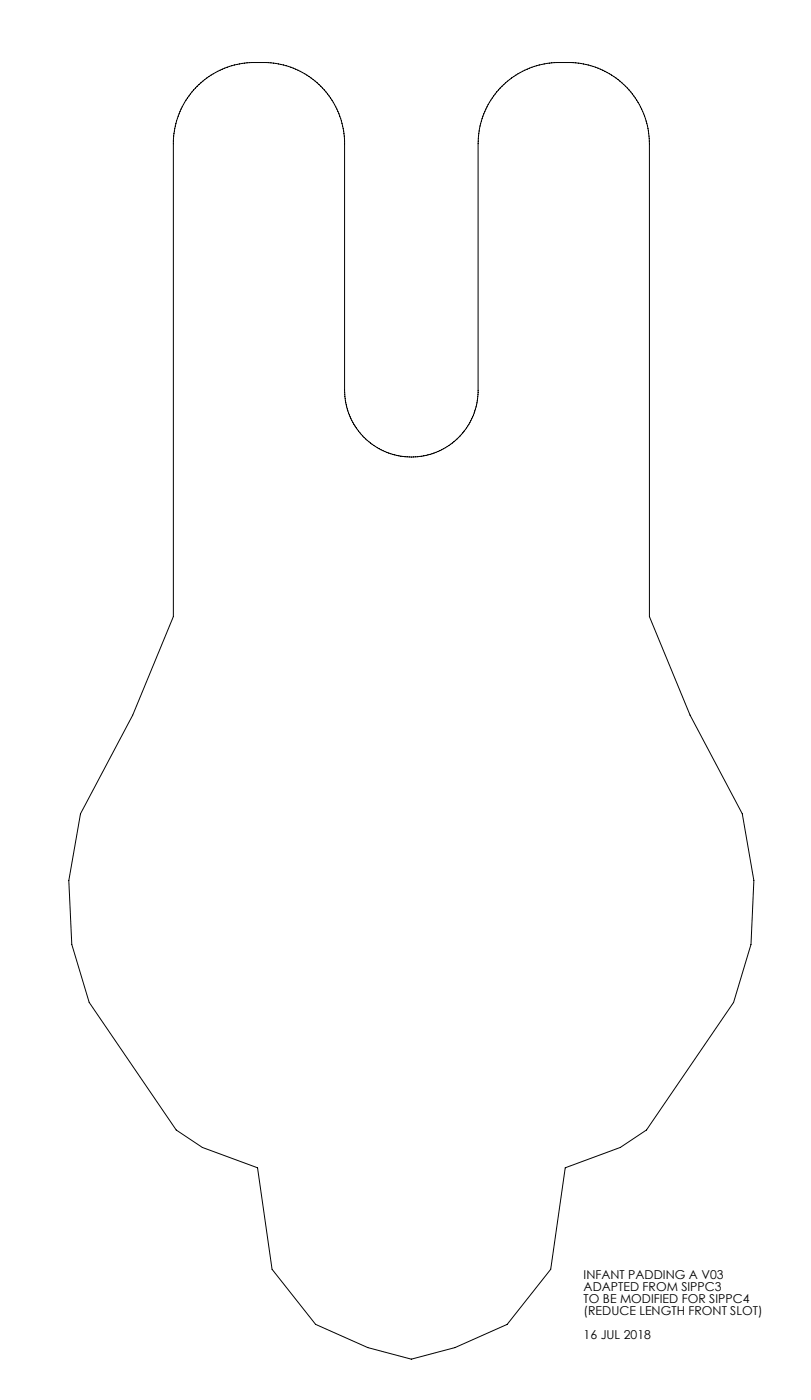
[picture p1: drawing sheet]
<svg xmlns="http://www.w3.org/2000/svg" width="279mm" height="483mm" viewBox="0 0 279 483" stroke-linecap="round" stroke-linejoin="round" font-family="sans-serif">
<path d="M67.9 29.7a28.1 28.1 0 0 1 19-8.1h4.7a28 28 0 0 1 27.1 27v85.9a23 23 0 0 0 22.7 23 23 23 0 0 0 23.3-22.2v-85.8a28 28 0 0 1 27.1-27.9h4.8a28 28 0 0 1 27.1 27.9v163l14 34 18 34 4 23-1 22-6 20-30 44-9 6-19 7.1-5 35-15 18.9-18 8-15 4-15-4-18-8-15-18.9-5-35-19-7.1-9-6-30-44-6-20-1-22 4-23 18-34 14-34v-163.9a27.9 27.9 0 0 1 8.2-18.9z" fill="none" stroke="#000" stroke-width=".34"/>
<g font-size="4.2">
<text x="201.1" y="440.8">INFANT PADDING A V03</text>
<text x="201.1" y="445">ADAPTED FROM SIPPC3</text>
<text x="201.1" y="449.2">TO BE MODIFIED FOR SIPPC4</text>
<text x="201.1" y="453.4">(REDUCE LENGTH FRONT SLOT)</text>
<text x="201.1" y="461.7">16 JUL 2018</text>
</g>
</svg>
